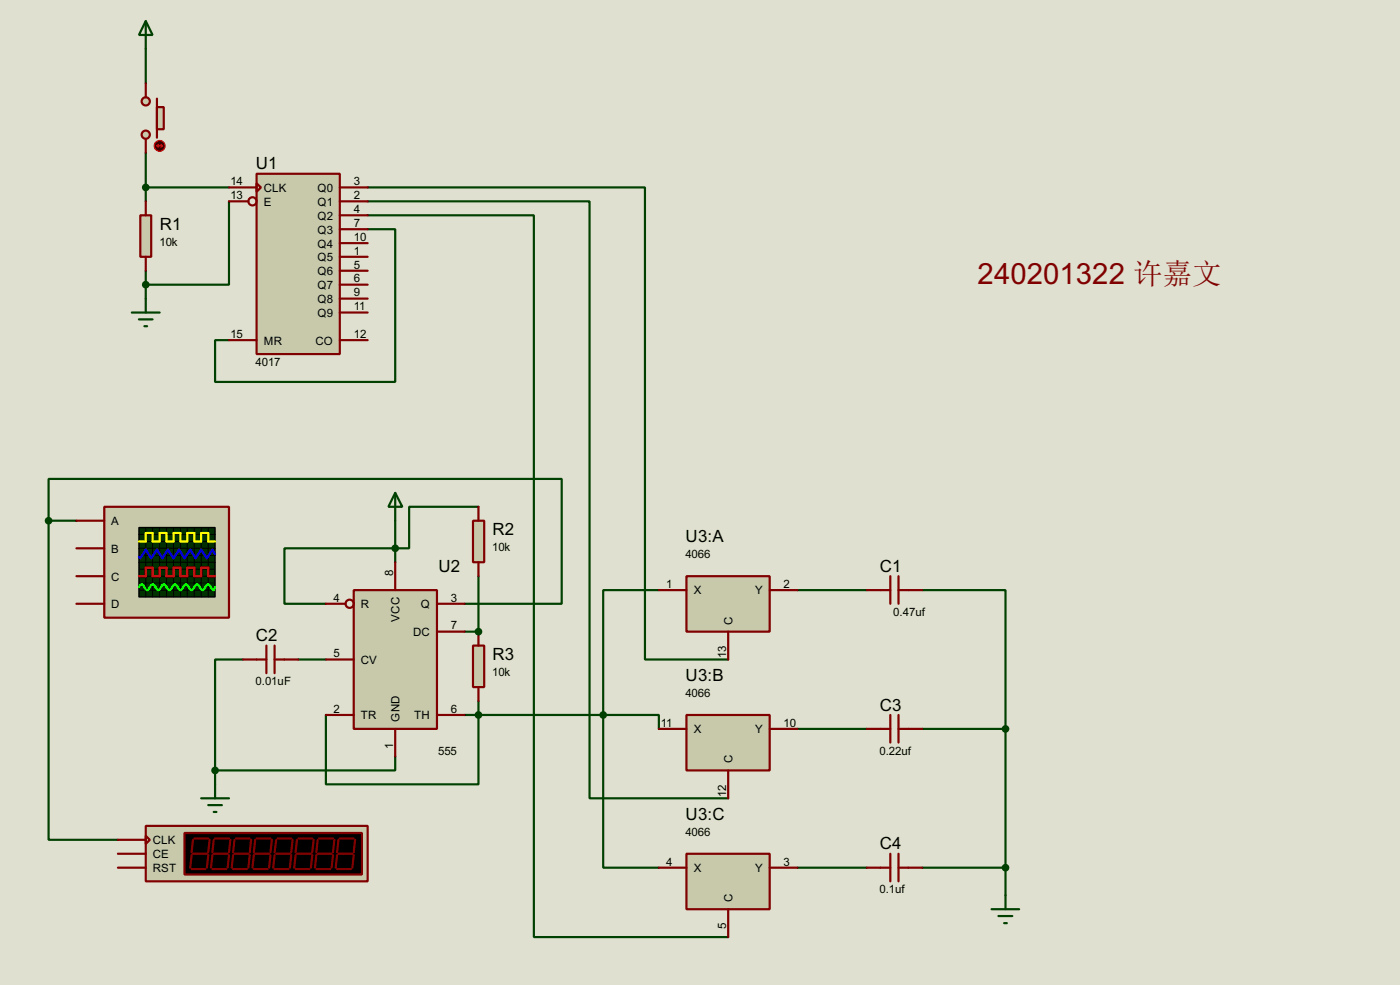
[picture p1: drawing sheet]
<svg xmlns="http://www.w3.org/2000/svg" width="256mm" height="180mm" viewBox="0 0 256 180" stroke-linecap="round" stroke-linejoin="round" font-family="sans-serif">
<path d="M0 0h256.5v180.3h-256.5z" fill="#e0e0d0"/>
<g fill="none" stroke="#004000" stroke-width=".4">
<path d="M26.7 8.9v6.4M26.7 28v8.9M26.7 34.3h15.3M42 36.9v15.2h-15.3M26.7 49.6v5.1M67.4 42h5v27.9h-33v-7.6h2.6M8.9 95.3v-7.6h94v22.8h-17.8M8.9 95.3v58.4h12.7M8.9 95.3h5.1M72.4 95.3v7.6M72.4 100.4h-20.3v10.1h7.6M85.1 115.6h2.6"/>
<path d="M44.5 120.7h-5.1v20.3M54.7 120.7h5M59.7 130.9v12.7h28v-12.7M72.4 138.5v2.5h-33M85.1 130.9h2.6M87.7 128.3v2.6M39.4 141v2.6"/>
</g>
<circle cx="87.7" cy="115.6" r=".2" fill="#004000"/>
<g fill="none" stroke="#004000" stroke-width=".4">
<path d="M67.4 34.3h50.8v86.4h15.2M67.4 36.9h40.6v109.2h25.4M67.4 39.4h30.4v132.1h35.6M87.7 92.8h-12.7v7.6h-2.6M87.7 105.5v10.1M120.7 108h-10.2v22.9M146.1 108h12.7M169 108h15.2v25.4M87.7 130.9h22.8M110.5 130.9h10.2v2.5M110.5 130.9v27.9h10.2M146.1 133.4h12.7"/>
<path d="M169 133.4h15.2M184.2 133.4v30.5M146.1 158.8h12.7M169 158.8h15.2"/>
</g>
<path d="M47 31.8h15.3v33h-15.3z" fill="#c8c8aa" stroke="#800000" stroke-width=".4"/>
<g fill="none" stroke="#800000" stroke-width=".4">
<path d="M42 34.3h5M42 36.9h3.5M47 33.6l.8 .7-.8 .8zM62.3 34.3h5.1M62.3 36.9h5.1M62.3 39.4h5.1M62.3 42h5.1M62.3 44.5h5.1M62.3 47h5.1M62.3 49.6h5.1M62.3 52.1h5.1M62.3 54.7h5.1"/>
<path d="M62.3 57.2h5.1M42 62.3h5M62.3 62.3h5.1"/>
<circle cx="46.2" cy="36.9" r=".75"/>
</g>
<path d="M64.8 108h15.3v25.4h-15.3z" fill="#c8c8aa" stroke="#800000" stroke-width=".4"/>
<g fill="none" stroke="#800000" stroke-width=".4">
<path d="M59.7 110.5h3.6M72.4 102.9v5.1M80.1 110.5h5M80.1 115.6h5M59.7 130.9h5.1M59.7 120.7h5.1M72.4 133.4v5.1M80.1 130.9h5"/>
<circle cx="64" cy="110.5" r=".75"/>
</g>
<g fill="#c8c8aa" stroke="#800000" stroke-width=".4">
<circle cx="26.7" cy="24.7" r=".75"/>
<circle cx="26.7" cy="18.6" r=".75"/>
</g>
<path d="M28.8 18.1v7.1" fill="none" stroke="#800000" stroke-width=".4"/>
<path d="M28.8 19.6h1.2v4.1h-1.2z" fill="#c8c8aa" stroke="#800000" stroke-width=".4"/>
<path d="M26.7 15.3v2.5M26.7 25.5v2.5" fill="none" stroke="#800000" stroke-width=".4"/>
<circle cx="29.2" cy="26.7" r="1" fill="#400000" stroke="#f00" stroke-width=".2"/>
<path d="M28.8 26.7h1M28.8 26.7l.2 .3M29 26.5l-.2 .2M29.5 26.5l.3 .2M29.8 26.7l-.3 .3" fill="none" stroke="#f00" stroke-width=".2"/>
<path d="M26.7 3.9l1.3 2.5h-2.5zM26.7 3.9v5" fill="none" stroke="#004000" stroke-width=".4"/>
<path d="M25.7 39.4h2v7.6h-2z" fill="#c8c8aa" stroke="#800000" stroke-width=".4"/>
<path d="M26.7 36.9v2.5M26.7 47v2.6M48.8 118.2v5M50.3 118.2v5M44.5 120.7h4.3M50.3 120.7h4.4" fill="none" stroke="#800000" stroke-width=".4"/>
<g fill="#004000" stroke="#004000" stroke-width=".4">
<circle cx="26.7" cy="34.3" r=".5"/>
<circle cx="26.7" cy="52.1" r=".5"/>
<circle cx="39.4" cy="141" r=".5"/>
</g>
<path d="M24.2 57.2h5.1M25.5 58.5h2.5M26.5 59.7h.5M26.7 54.7v2.5M72.4 90.2l1.3 2.6h-2.5zM72.4 90.2v5.1M36.9 146.1h5.1M38.2 147.4h2.5M39.2 148.6h.5M39.4 143.6v2.5" fill="none" stroke="#004000" stroke-width=".4"/>
<path d="M86.7 118.2h2v7.6h-2z" fill="#c8c8aa" stroke="#800000" stroke-width=".4"/>
<path d="M87.7 115.6v2.6M87.7 125.8v2.5" fill="none" stroke="#800000" stroke-width=".4"/>
<g fill="#004000" stroke="#004000" stroke-width=".4">
<circle cx="87.6" cy="130.9" r=".5"/>
<circle cx="72.4" cy="100.4" r=".5"/>
</g>
<path d="M19.1 92.8h22.9v20.3h-22.9z" fill="#c8c8aa" stroke="#800000" stroke-width=".4"/>
<path d="M25.5 96.6h13.9v12.7h-13.9z" fill="#003000" stroke="#000" stroke-width=".25"/>
<g fill="none" stroke="#000" stroke-width=".18">
<path d="M25.5 97.8h13.9M25.5 99.1h13.9M26.7 96.6v12.7M28 96.6v12.7M29.3 96.6v12.7M30.5 96.6v12.7M31.8 96.6v12.7M33.1 96.6v12.7M34.3 96.6v12.7M35.6 96.6v12.7M36.9 96.6v12.7M38.2 96.6v12.7"/>
<path d="M25.5 100.4h13.9M25.5 101.7h13.9M25.5 104.2h13.9M25.5 105.5h13.9M25.5 106.7h13.9M25.5 108h13.9M25.5 102.9h13.9"/>
</g>
<path d="M25.5 99.1h1.2v-1.5h1.3v1.5h1.3v-1.5h1.2v1.5h1.3v-1.5h1.3v1.5h1.2v-1.5h1.3v1.5h1.3v-1.5h1.3v1.5h1.2" fill="none" stroke="#ff0" stroke-width=".4"/>
<path d="M25.5 105.5h1.2v-1.6h1.3v1.6h1.3v-1.6h1.2v1.6h1.3v-1.6h1.3v1.6h1.2v-1.6h1.3v1.6h1.3v-1.6h1.3v1.6h1.2" fill="none" stroke="#f00" stroke-width=".4"/>
<path d="M39.4 101.4l-.5-.8-1 1.6-1-1.6-1 1.6-1-1.6-1.1 1.6-1-1.6-1 1.6-1-1.6-1 1.6-1-1.6-1.1 1.6-1-1.6-1 1.6-.2-.3" fill="none" stroke="#00f" stroke-width=".4"/>
<path d="M25.5 107.5l.2-.4 .3-.1 .2 .1 .5 .8 .3 .1 .2-.1 .5-.8a.6 .6 0 0 1 .9 .5l.4 .4 .2-.1 .5-.8 .3-.1 .3 .1 .5 .8 .2 .1 .3-.1 .5-.8 .3-.1 .2 .1 .5 .8 .3 .1 .2-.1 .5-.8 .3-.1 .2 .1 .5 .8 .3 .1 .2-.1 .5-.8 .3-.1 .3 .1 .5 .8 .2 .1 .3-.1 .2-.4a.54 .54 0 0 1 .8-.4l.5 .8 .3 .1 .2-.5" fill="none" stroke="#0f0" stroke-width=".4"/>
<path d="M14 95.3h5.1M14 100.4h5.1M14 105.5h5.1M14 110.5h5.1" fill="none" stroke="#800000" stroke-width=".4"/>
<path d="M26.7 151.2h40.7v10.1h-40.7z" fill="#c8c8aa" stroke="#800000" stroke-width=".4"/>
<path d="M33.8 152.5h32.5v7.6h-32.5z" fill="#000" stroke="#800000" stroke-width=".4"/>
<g fill="none" stroke="#800000" stroke-width=".4">
<path d="M21.6 156.3h5.1M21.6 158.8h5.1M21.6 153.7h5.1M26.7 153l.8 .7-.8 .8zM35.1 156.5l-.2 2.3M35.1 159.1h2.5M35.4 153.7l-.3 2.3M35.4 156.3h2.5M35.6 153.5h2.6M38.2 156.5l-.3 2.3M38.4 153.7l-.2 2.3M38.9 159.1h2.6"/>
<path d="M38.9 156.5l-.2 2.3M39.2 156.3h2.5M39.2 153.7l-.3 2.3M39.4 153.5h2.6M42 156.5l-.3 2.3M42.2 153.7l-.2 2.3M42.7 159.1h2.6M42.7 156.5l-.2 2.3M43 156.3h2.5M43 153.7l-.3 2.3M43.2 153.5h2.6M45.8 156.5l-.3 2.3"/>
<path d="M46 153.7l-.2 2.3M46.5 159.1h2.6M46.5 156.5l-.2 2.3M46.8 156.3h2.5M46.8 153.7l-.3 2.3M47 153.5h2.6M49.6 156.5l-.3 2.3M49.8 153.7l-.2 2.3M50.3 159.1h2.6M50.3 156.5l-.2 2.3M50.6 156.3h2.5M50.6 153.7l-.3 2.3"/>
<path d="M50.9 153.5h2.5M53.4 156.5l-.3 2.3M53.6 153.7l-.2 2.3M54.2 159.1h2.5M54.2 156.5l-.3 2.3M54.4 156.3h2.6M54.4 153.7l-.2 2.3M54.7 153.5h2.5M57.2 156.5l-.2 2.3M57.5 153.7l-.3 2.3M58 159.1h2.5M58 156.5l-.3 2.3"/>
<path d="M58.2 156.3h2.6M58.2 153.7l-.2 2.3M58.5 153.5h2.5M61 156.5l-.2 2.3M61.3 153.7l-.3 2.3M61.8 159.1h2.5M61.8 156.5l-.3 2.3M62 156.3h2.6M62 153.7l-.2 2.3M62.3 153.5h2.5M64.8 156.5l-.2 2.3M65.1 153.7l-.3 2.3"/>
</g>
<g fill="#004000" stroke="#004000" stroke-width=".4">
<circle cx="8.9" cy="95.3" r=".5"/>
<circle cx="87.6" cy="115.6" r=".5"/>
</g>
<path d="M86.7 95.3h2v7.6h-2z" fill="#c8c8aa" stroke="#800000" stroke-width=".4"/>
<path d="M87.7 92.8v2.5M87.7 102.9v2.6" fill="none" stroke="#800000" stroke-width=".4"/>
<path d="M125.8 105.5h15.2v10.1h-15.2z" fill="#c8c8aa" stroke="#800000" stroke-width=".4"/>
<path d="M120.7 108h5.1M133.4 115.6v5.1M141 108h5.1" fill="none" stroke="#800000" stroke-width=".4"/>
<path d="M125.8 130.9h15.2v10.1h-15.2z" fill="#c8c8aa" stroke="#800000" stroke-width=".4"/>
<path d="M120.7 133.4h5.1M141 133.4h5.1M133.4 141v5.1" fill="none" stroke="#800000" stroke-width=".4"/>
<path d="M125.8 156.3h15.2v10.1h-15.2z" fill="#c8c8aa" stroke="#800000" stroke-width=".4"/>
<g fill="none" stroke="#800000" stroke-width=".4">
<path d="M158.8 108h4.3M163.1 105.5v5M164.6 105.5v5M164.6 108h4.4M158.8 133.4h4.3M163.1 130.9v5M164.6 130.9v5M164.6 133.4h4.4M120.7 158.8h5.1M141 158.8h5.1M158.8 158.8h4.3M163.1 156.3v5"/>
<path d="M164.6 158.8h4.4M164.6 156.3v5M133.4 166.4v5.1"/>
</g>
<g fill="#004000" stroke="#004000" stroke-width=".4">
<circle cx="110.5" cy="130.9" r=".5"/>
<circle cx="184.2" cy="133.4" r=".5"/>
<circle cx="184.2" cy="158.8" r=".5"/>
</g>
<path d="M181.7 166.4h5M182.9 167.7h2.6M184 169h.5M184.2 163.9v2.5" fill="none" stroke="#004000" stroke-width=".4"/>
<text font-size="6" fill="#800000" x="179.1" y="52">240201322 许嘉文</text>
<g font-size="3.5">
<text x="46.9" y="31">U1</text>
<text x="29.3" y="42.1">R1</text>
<text x="90.2" y="98">R2</text>
<text x="125.6" y="99.3">U3:A</text>
<text x="80.3" y="104.7">U2</text>
<text x="161.2" y="104.7">C1</text>
<text x="46.9" y="117.4">C2</text>
<text x="90.2" y="120.9">R3</text>
<text x="125.6" y="124.7">U3:B</text>
<text x="161.2" y="130.1">C3</text>
<text x="125.6" y="150.1">U3:C</text>
<text x="161.2" y="155.5">C4</text>
</g>
<g font-size="2.4">
<text x="42.2" y="33.9">14</text>
<text x="48.3" y="35.1">CLK</text>
<text x="58.2" y="35.1">Q0</text>
<text x="64.8" y="33.9">3</text>
<text x="42.2" y="36.5">13</text>
<text x="48.3" y="37.7">E</text>
<text x="58.2" y="37.7">Q1</text>
<text x="58.2" y="40.2">Q2</text>
<text x="64.8" y="36.5">2</text>
<text x="64.8" y="39">4</text>
<text x="64.8" y="41.6">7</text>
<text x="29.2" y="45">10k</text>
<text x="58.2" y="42.7">Q3</text>
<text x="58.2" y="45.3">Q4</text>
<text x="58.2" y="47.8">Q5</text>
<text x="64.8" y="44.1">10</text>
<text x="64.8" y="46.6">1</text>
<text x="58.2" y="50.4">Q6</text>
<text x="58.2" y="52.9">Q7</text>
<text x="64.8" y="49.2">5</text>
<text x="64.8" y="51.7">6</text>
<text x="58.2" y="55.4">Q8</text>
<text x="58.2" y="58">Q9</text>
<text x="64.8" y="54.3">9</text>
<text x="64.8" y="56.8">11</text>
<text x="42.2" y="61.9">15</text>
<text x="48.3" y="63.1">MR</text>
<text x="57.8" y="63.1">CO</text>
<text x="64.8" y="61.9">12</text>
<text x="46.8" y="67">4017</text>
<text x="20.4" y="96.1">A</text>
<text x="20.4" y="101.2">B</text>
<text x="90.2" y="100.9">10k</text>
<text x="20.4" y="106.3">C</text>
<text x="72" y="105.5" transform="rotate(-90 72 105.5)">8</text>
<text x="122.1" y="107.6">1</text>
<text x="125.6" y="102.2">4066</text>
<text x="143.6" y="107.6">2</text>
<text x="20.4" y="111.3">D</text>
<text x="61.1" y="110.1">4</text>
<text x="66.1" y="111.3">R</text>
<text x="73.2" y="113.8" transform="rotate(-90 73.2 113.8)">VCC</text>
<text x="77.1" y="111.3">Q</text>
<text x="82.6" y="110.1">3</text>
<text x="127.1" y="108.8">X</text>
<text x="138.3" y="108.8">Y</text>
<text x="163.7" y="112.7">0.47uf</text>
<text x="75.7" y="116.4">DC</text>
<text x="82.6" y="115.2">7</text>
<text x="134.2" y="114.3" transform="rotate(-90 134.2 114.3)">C</text>
<text x="46.8" y="125.4">0.01uF</text>
<text x="61.1" y="120.3">5</text>
<text x="66.1" y="121.5">CV</text>
<text x="90.2" y="123.8">10k</text>
<text x="133" y="120.5" transform="rotate(-90 133 120.5)">13</text>
<text x="61.1" y="130.5">2</text>
<text x="66.1" y="131.7">TR</text>
<text x="75.9" y="131.7">TH</text>
<text x="82.6" y="130.5">6</text>
<text x="125.6" y="127.6">4066</text>
<text x="72" y="137.1" transform="rotate(-90 72 137.1)">1</text>
<text x="73.2" y="132.1" transform="rotate(-90 73.2 132.1)">GND</text>
<text x="121.1" y="133">11</text>
<text x="127.1" y="134.2">X</text>
<text x="138.3" y="134.2">Y</text>
<text x="143.6" y="133">10</text>
<text x="80.3" y="138.1">555</text>
<text x="134.2" y="139.7" transform="rotate(-90 134.2 139.7)">C</text>
<text x="161.1" y="138.1">0.22uf</text>
<text x="133" y="145.9" transform="rotate(-90 133 145.9)">12</text>
<text x="28" y="154.5">CLK</text>
<text x="125.6" y="153">4066</text>
<text x="28" y="159.6">RST</text>
<text x="28" y="157.1">CE</text>
<text x="122.1" y="158.4">4</text>
<text x="127.1" y="159.6">X</text>
<text x="138.3" y="159.6">Y</text>
<text x="143.6" y="158.4">3</text>
<text x="134.2" y="165.1" transform="rotate(-90 134.2 165.1)">C</text>
<text x="161.1" y="163.5">0.1uf</text>
<text x="133" y="170.1" transform="rotate(-90 133 170.1)">5</text>
</g>
</svg>
